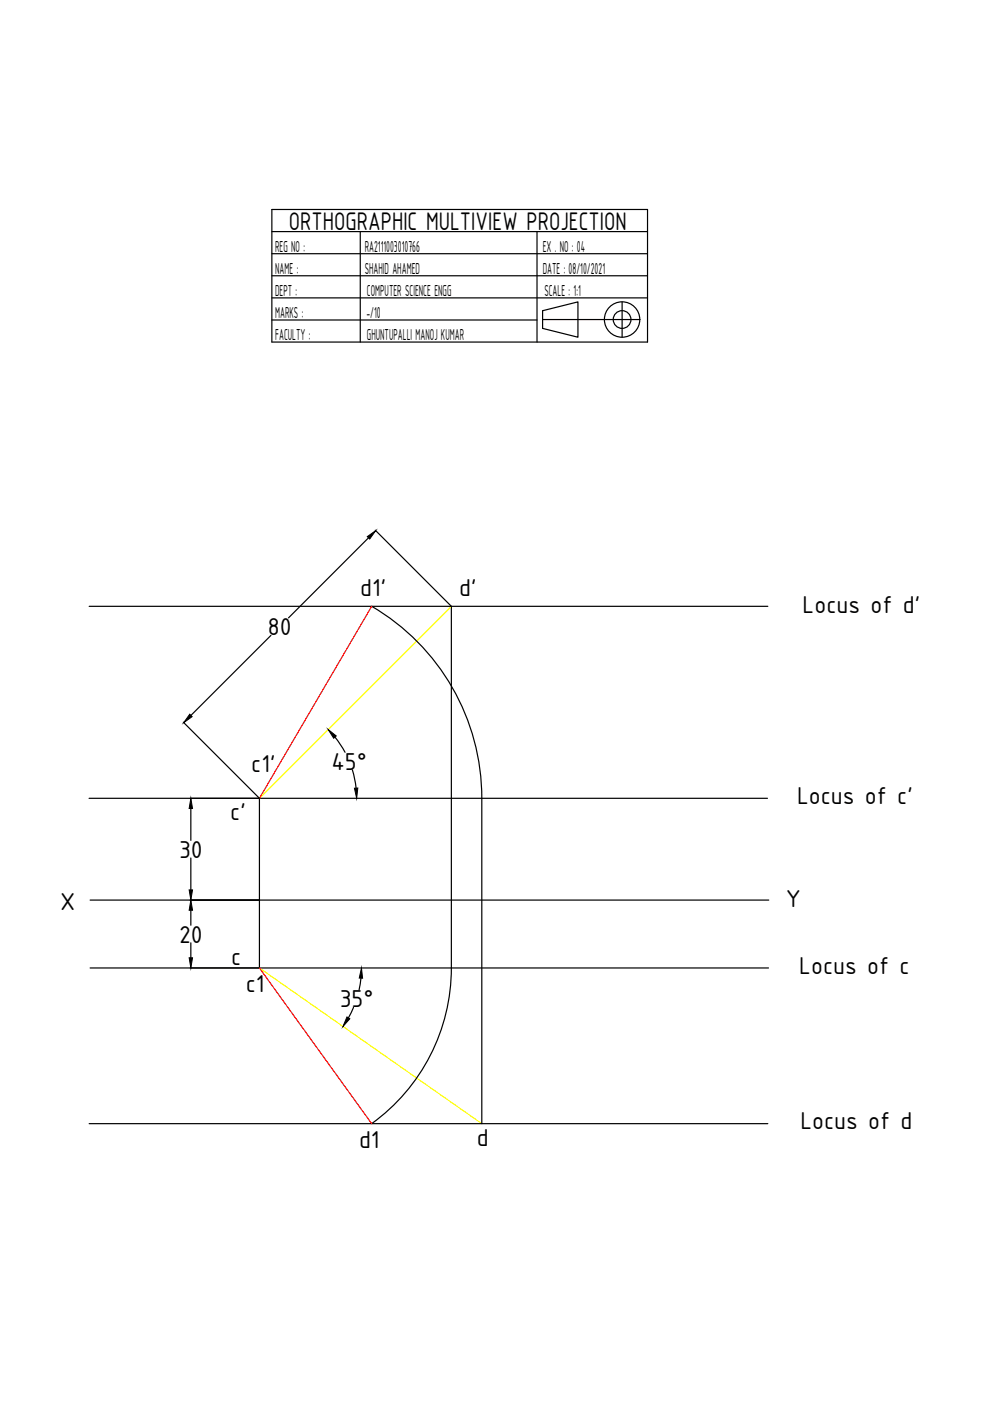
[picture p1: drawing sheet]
<svg xmlns="http://www.w3.org/2000/svg" width="210mm" height="297mm" viewBox="0 0 210 297" stroke-linecap="round" stroke-linejoin="round" font-family="sans-serif">
<!-- layer: 0 -->
<g fill="none" stroke="#000" stroke-width=".25">
<path d="M57.6 44.4h79.7v28.1h-79.7zM57.6 49.1h79.7M57.6 53.8h79.7M57.6 58.5h79.7M76.4 49.1v23.4M113.9 49.1v23.4M57.6 63.2h79.7M57.6 67.8h56.3M115 65.9l7.5-1.9v7.5l-7.5-1.9zM115 67.8h20.7M131.9 64v7.5M78.1 114l-16.9 17"/>
<path d="M79.6 112.4l16.1 16.2v76.6a40.7 40.7 0 0 1-16.9 33M18.9 128.6h143.9M57.4 134.7l-16.9 17M78.8 128.5a47.2 47.2 0 0 1 23.4 40.8v68.9M38.9 153.1l16.1 16.2h-14.7M71 156.3l2.2 3.2M18.9 169.3h143.8M40.5 171.4v6.8M55 169.3v35.9M74.7 163.2l.8 3.9M19.1 190.8h143.9M40.5 181.9v6.8"/>
<path d="M40.5 193v3.2M40.5 199.9v3.2M19.1 205.2h143.8M40.3 205.2h14.7M75 213.6l-1.1 2.2M76.5 207.4l-.4 2.5M18.9 238.2h143.9"/>
<circle cx="131.9" cy="67.7" r="3.8"/>
<circle cx="131.9" cy="67.7" r="1.88"/>
</g>
<path d="M95.7 128.6l-40.7 40.7M55 205.2l47.2 33" fill="none" stroke="#ff0" stroke-width=".25"/>
<path d="M78.8 128.6l-23.8 40.7M55 205.2l23.8 33" fill="none" stroke="#f00" stroke-width=".25"/>
<path d="M77.9 113.8l1.8-1.3-1.3 1.8zM40.2 151.4l.5 .5-1.7 1.3zM69.6 154.7l1.7 1.3-.5 .5zM40.5 169.3l.3 2.1h-.7zM75.1 167.1h.8l-.3 2.2zM40.1 188.7h.7l-.3 2.1zM40.5 190.8l.3 2.2h-.7zM40.1 203.1h.7l-.3 2.1zM73.6 215.6l.6 .4-1.5 1.6zM76.6 205.2l.3 2.2h-.7z" fill="#000" stroke="#000" stroke-width=".21"/>
<text font-size="5.8" x="61.2" y="48.7">ORTHOGRAPHIC MULTIVIEW PROJECTION</text>
<g font-size="5.6">
<text x="76.4" y="126.4">d1'</text>
<text x="97.3" y="126.4">d'</text>
<text x="170.2" y="129.9">Locus of d'</text>
<text x="56.8" y="134.7">80</text>
<text x="53.3" y="163.6">c1'</text>
<text x="70.3" y="163.2">45°</text>
<text x="48.8" y="173.8">c'</text>
<text x="169" y="170.5">Locus of c'</text>
<text x="38" y="181.8">30</text>
<text x="12.7" y="192.8">X</text>
<text x="166.6" y="192.4">Y</text>
<text x="38" y="199.8">20</text>
<text x="49" y="204.6">c</text>
<text x="169.5" y="206.5">Locus of c</text>
<text x="52.1" y="210.3">c1</text>
<text x="72" y="213.5">35°</text>
<text x="169.7" y="239.5">Locus of d</text>
<text x="76.1" y="243.5">d1</text>
<text x="101.1" y="243">d</text>
</g>
<g font-size="3.6">
<text x="58.3" y="53.4">REG NO :</text>
<text x="77.3" y="53.4">RA2111003010766</text>
<text x="115.1" y="53.4">EX . NO : 04</text>
<text x="58.3" y="58.1">NAME :</text>
<text x="77.3" y="58.1">SHAHID AHAMED</text>
<text x="115.1" y="58.1">DATE : 08/10/2021</text>
<text x="58.3" y="62.7">DEPT :</text>
<text x="77.8" y="62.7">COMPUTER SCIENCE ENGG</text>
<text x="115.4" y="62.7">SCALE : 1:1</text>
<text x="58.3" y="67.5">MARKS :</text>
<text x="77.7" y="67.5">-/10</text>
<text x="58.3" y="72.1">FACULTY :</text>
<text x="77.8" y="72.1">GHUNTUPALLI MANOJ KUMAR</text>
</g>
</svg>
